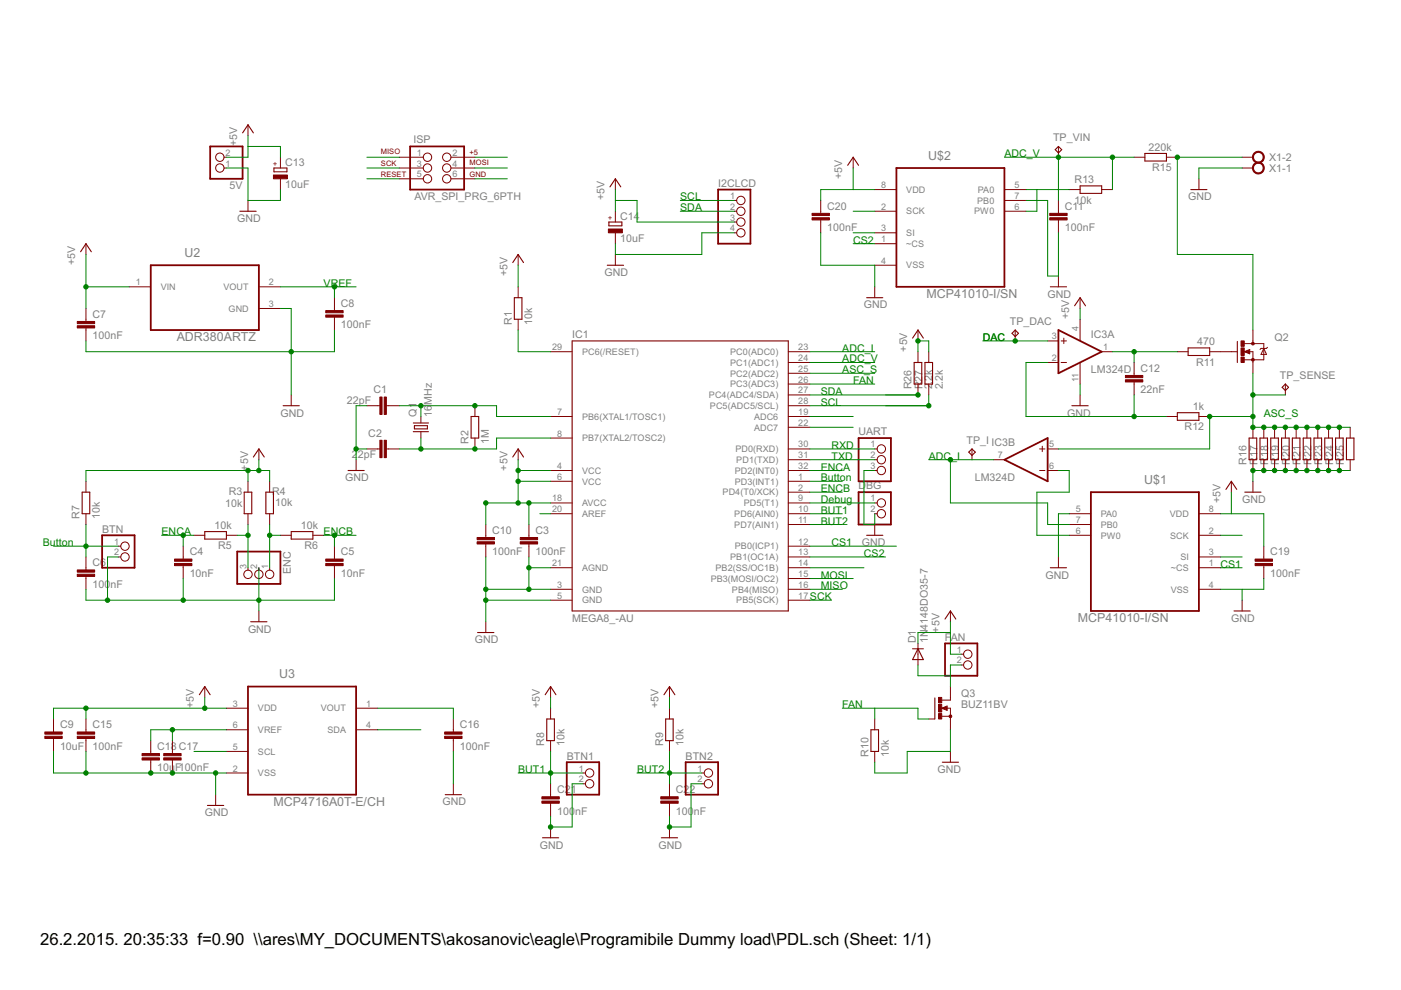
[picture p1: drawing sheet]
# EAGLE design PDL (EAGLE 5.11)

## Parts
5V  PINHD-1X2  [1X02]
BTN  PINHD-1X2  [1X02]
BTN1  PINHD-1X2  [1X02]
BTN2  PINHD-1X2  [1X02]
C1  22pF  C-EUC0805  [C0805]
C2  22pF  C-EUC0805  [C0805]
C3  100nF  C-EUC0805  [C0805]
C4  10nF  C-EUC0805  [C0805]
C5  10nF  C-EUC0805  [C0805]
C6  100nF  C-EUC0805  [C0805]
C7  100nF  C-EUC0805  [C0805]
C8  100nF  C-EUC0805  [C0805]
C9  10uF  C-EUC0805  [C0805]
C10  100nF  C-EUC0805  [C0805]
C11  100nF  C-EUC0805  [C0805]
C12  22nF  C-EUC0805  [C0805]
C13  10uF  CPOL-EU153CLV-0405  [153CLV-0405]
C14  10uF  CPOL-EU153CLV-0405  [153CLV-0405]
C15  100nF  C-EUC0805  [C0805]
C16  100nF  C-EUC0805  [C0805]
C17  100nF  C-EUC0805  [C0805]
C18  10uF  C-EUC0805  [C0805]
C19  100nF  C-EUC0805  [C0805]
C20  100nF  C-EUC0805  [C0805]
C21  100nF  C-EUC0805  [C0805]
C22  100nF  C-EUC0805  [C0805]
D1  1N4148DO35-7  [DO35-7]
DBG  PINHD-1X2  [1X02]
ENC  PINHD-1X3  [1X03]
FAN  PINHD-1X2  [1X02]
I2CLCD  PINHD-1X4  [1X04]
IC1  MEGA8_-AU  [TQFP32-08]
IC3  LM324D  [SO14]
ISP  AVR_SPI_PRG_6PTH  [2X3]
Q1  16MHz  CRYSTALHC49S  [HC49/S]
Q2  MOSFET-NCHANNELPTH2  [TO220V]
Q3  BUZ11BV  [TO220BV]
R1  10k  R-EU_R0805  [R0805]
R2  1M  R-EU_R0805  [R0805]
R3  10k  R-EU_R0805  [R0805]
R4  10k  R-EU_R0805  [R0805]
R5  10k  R-EU_R0805  [R0805]
R6  10k  R-EU_R0805  [R0805]
R7  10k  R-EU_R0805  [R0805]
R8  10k  R-EU_R0805  [R0805]
R9  10k  R-EU_R0805  [R0805]
R10  10k  R-EU_R0805  [R0805]
R11  470  R-EU_R0805  [R0805]
R12  1k  R-EU_R0805  [R0805]
R13  10k  R-EU_R0805  [R0805]
R15  220k  R-EU_R0805  [R0805]
R16  R-EU_0309/12  [0309/12]
R17  R-EU_0309/12  [0309/12]
R18  R-EU_0309/12  [0309/12]
R19  R-EU_0309/12  [0309/12]
R20  R-EU_0309/12  [0309/12]
R21  R-EU_0309/12  [0309/12]
R22  R-EU_0309/12  [0309/12]
R23  R-EU_0309/12  [0309/12]
R24  R-EU_0309/12  [0309/12]
R25  R-EU_0309/12  [0309/12]
R26  2.2k  R-EU_R0805  [R0805]
R27  2.2k  R-EU_R0805  [R0805]
TP_DAC  TPTP20SQ  [TP20SQ]
TP_I  TPTP20SQ  [TP20SQ]
TP_SENSE  TPTP20SQ  [TP20SQ]
TP_VIN  TPTP20SQ  [TP20SQ]
U2  ADR380ARTZ  [SOT95P237X112-3N]
U3  MCP4716A0T-E/CH  [SOT95P270X145-6N]
U$1  MCP41010-I/SN  [SOIC127P600X175-8N]
U$2  MCP41010-I/SN  [SOIC127P600X175-8N]
UART  PINHD-1X3  [1X03]
X1  AK500/2  [AK500/2]

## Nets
+5V: 5V.2 C3.1 C7.1 C9.1 C10.1 C13.+ C14.+ C15.1 C19.1 C20.1 D1.C FAN.1 I2CLCD.3 IC1.4(VCC) IC1.6(VCC) IC1.18(AVCC) IC3.4(P:V+) ISP.2 R1.2 R3.2 R4.2 R7.2 R8.2 R9.2 R26.2 R27.2 U2.1(VIN) U3.3(VDD) U$1.8(VDD) U$2.8(VDD)
ADC_I: IC1.23(PC0(ADC0)) IC3.7(B:OUT) TP_I.TP U$1.7(PB0)
ADC_S: IC1.25(PC2(ADC2)) IC3.5(B:+IN) Q2.3(S) R12.1 R16.2 R17.2 R18.2 R19.2 R20.2 R21.2 R22.2 R23.2 R24.2 R25.2 TP_SENSE.TP
ADC_V: C11.1 IC1.24(PC1(ADC1)) R13.2 R15.2 TP_VIN.TP
BTN: BTN.1 C6.1 IC1.1(PD3(INT1)) R7.1
BUT1: BTN1.1 C21.1 IC1.10(PD6(AIN0)) R8.1
BUT2: BTN2.1 C22.1 IC1.11(PD7(AIN1)) R9.1
CS1: IC1.12(PB0(ICP1)) U$1.1(~CS)
CS2: IC1.13(PB1(OC1A)) U$2.1(~CS)
DAC: C16.1 IC3.3(A:+IN) TP_DAC.TP U3.1(VOUT)
DAC_CS: IC1.14(PB2(SS/OC1B))
ENCA: C4.1 IC1.32(PD2(INT0)) R5.2
ENCB: C5.1 IC1.2(PD4(T0/XCK)) R6.1
FAN: IC1.26(PC3(ADC3)) Q3.G R10.2
GND: 5V.1 BTN1.2 BTN2.2 BTN.2 C1.2 C2.1 C3.2 C4.2 C5.2 C6.2 C7.2 C8.2 C9.2 C10.2 C11.2 C13.- C14.- C15.2 C16.2 C17.2 C18.2 C19.2 C20.2 C21.2 C22.2 DBG.2 ENC.2 I2CLCD.4 IC1.3(GND) IC1.5(GND) IC1.21(AGND) IC3.11(P:V-) ISP.6 Q3.S R10.1 R16.1 R17.1 R18.1 R19.1 R20.1 R21.1 R22.1 R23.1 R24.1 R25.1 U2.3(GND) U3.2(VSS) U$1.4(VSS) U$1.5(PA0) U$2.4(VSS) U$2.7(PB0) UART.3 X1.1
MISO: IC1.16(PB4(MISO)) ISP.1
MOSI: IC1.15(PB3(MOSI/OC2)) ISP.4 U$1.3(SI) U$2.3(SI)
N$1: C12.2 IC3.2(A:-IN) R12.2
N$2: C12.1 IC3.1(A:OUT) R11.2
N$3: ENC.3 R3.1 R5.1
N$4: Q2.2(D) R15.1 X1.2
N$6: R13.1 U$2.5(PA0) U$2.6(PW0)
N$7: IC3.6(B:-IN) U$1.6(PW0)
N$9: DBG.1 IC1.9(PD5(T1))
N$11: C1.1 IC1.7(PB6(XTAL1/TOSC1)) Q1.2 R2.2
N$12: C2.2 IC1.8(PB7(XTAL2/TOSC2)) Q1.1 R2.1
N$13: ENC.1 R4.1 R6.2
N$16: Q2.1(G) R11.1
N$18: IC1.30(PD0(RXD)) UART.1
N$19: IC1.31(PD1(TXD)) UART.2
N$20: IC1.19(ADC6)
N$21: IC1.22(ADC7)
N$23: D1.A FAN.2 Q3.D
RST: IC1.29(PC6(/RESET)) ISP.5 R1.1
SCK: IC1.17(PB5(SCK)) ISP.3 U$1.2(SCK) U$2.2(SCK)
SCL: I2CLCD.1 IC1.28(PC5(ADC5/SCL)) R27.1 U3.5(SCL)
SDA: I2CLCD.2 IC1.27(PC4(ADC4/SDA)) R26.1 U3.4(SDA)
VREF: C8.1 C17.1 C18.1 IC1.20(AREF) U2.2(VOUT) U3.6(VREF)
Unconnected: IC3.8(C:OUT) IC3.9(C:-IN) IC3.10(C:+IN) IC3.12(D:+IN) IC3.13(D:-IN) IC3.14(D:OUT)

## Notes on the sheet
- ADC_V
- SCL
- SDA
- CS2
- VREF
- DAC | DAC
- ADC_I
- ADC_V
- ASC_S
- FAN
- SDA
- SCL
- ASC_S
- RXD
- TXD | ADC_I
- ENCA
- Button
- ENCB
- Debug
- BUT1
- BUT2
- ENCA | ENCB
- Button | CS1
- CS2
- CS1
- MOSI
- MISO
- SCK
- FAN
- BUT1 | BUT2
